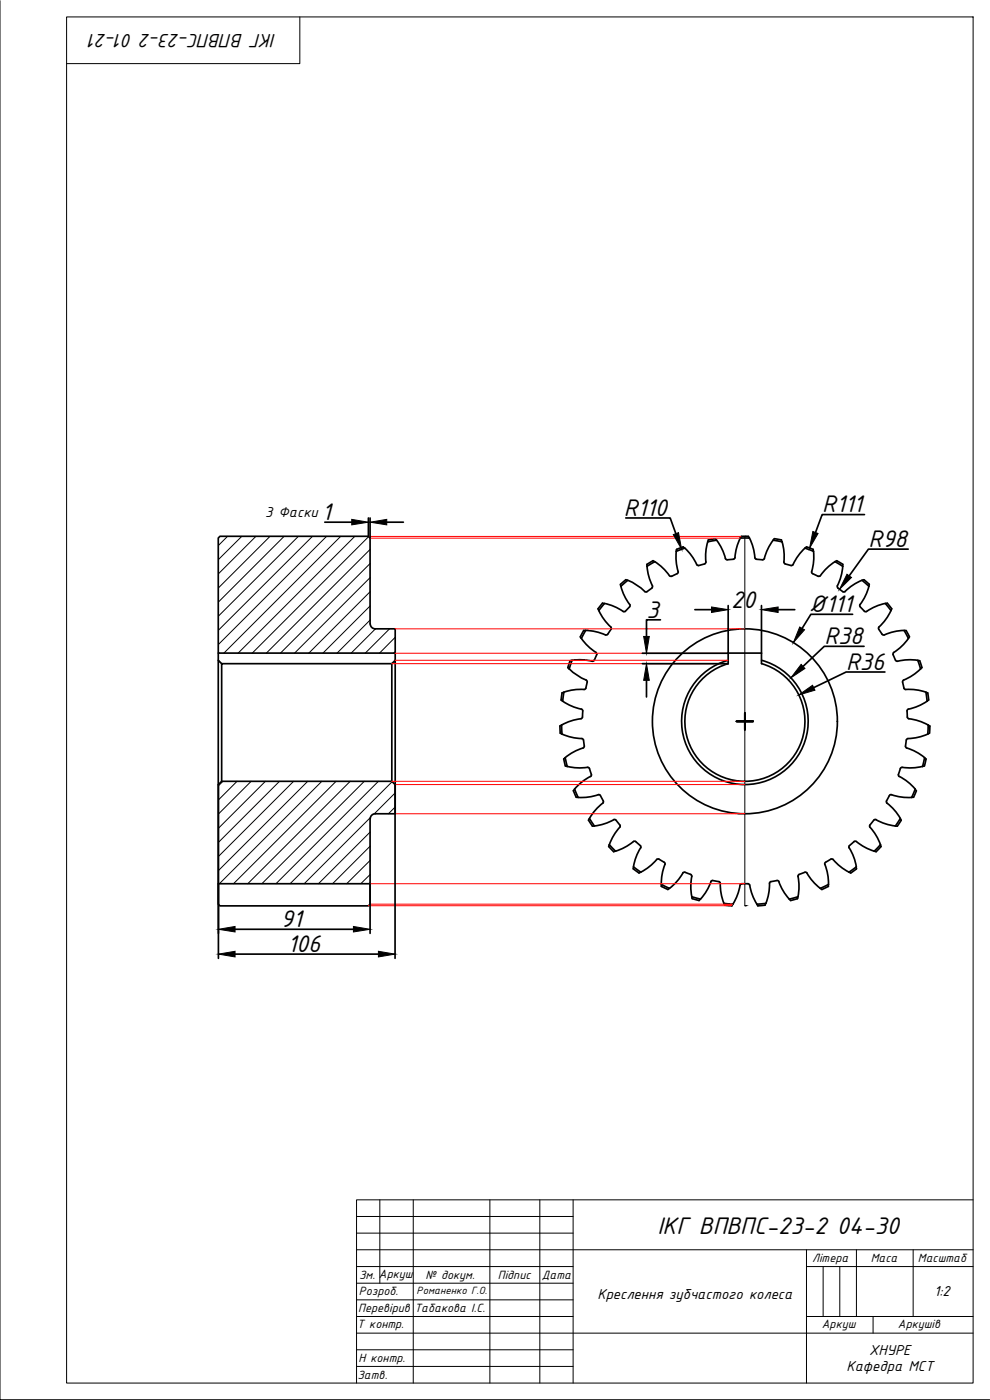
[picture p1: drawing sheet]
<svg xmlns="http://www.w3.org/2000/svg" width="297mm" height="420mm" viewBox="0 0 297 420" stroke-linecap="round" stroke-linejoin="round" font-family="sans-serif">
<!-- layer: 0 -->
<g fill="none" stroke="#000" stroke-width=".3">
<path d="M20 5.1h272v410h-272zM90 5.1v14h-70M107 365.1h65M107 370.1h65M107 375.1h185M114 360.1v25M124 360.1v55M147 360.1v55M162 360.1v55M172 360.1v55M242 375.1v40M257 375.1v20"/>
<path d="M274 375.1v20M292 360.1h-185v55M107 380.1h65M107 385.1h65M107 390.1h65M107 395.1h65M242 380.1h50M242 395.1h50M247 380.1v15M252 380.1v15M262 395.1v5M107 400.1h185"/>
<path d="M107 405.1h65M107 410.1h65"/>
</g>
<!-- layer: MD_Visible -->
<g fill="none" stroke="#000" stroke-width=".51">
<path d="M186.3 175.9a22.6 22.6 0 0 0 2.7 6l-.1 .2M186.3 175.9l2-1.8a16.3 16.3 0 0 1 5.3 3.6l.5-.1M187.8 174l-1.6 1.4 .1 .5M187.8 174l.5 .2M194.1 169.4l1.9-1.1 .4 .3-2.3 1.3zM194.1 169.9a17.5 17.5 0 0 0 1.7 6.1l-.2 .4M195.6 176.5l-1.5 1.1M196.4 168.5a17.4 17.4 0 0 1 4.6 4.4h.5M202.9 165.4a15.4 15.4 0 0 0 .6 6.1M203.5 171.5l-.3 .6-1.7 .9M205.4 164.5l-.4-.4-1.2 .5-.8 .3-.1 .6 2.5-1a16.7 16.7 0 0 1 3.8 5.1l.4 .1M212.3 162.6a17.1 17.1 0 0 0-.5 6.3l-.7 .4-1.5 .4"/>
<path d="M212.4 162.6l2.6-.5a16.5 16.5 0 0 1 2.8 5.7l.4 .2M214.6 161.7l.4 .4M214.6 161.7l-2.1 .3-.2 .6M220.1 167.8l-1.9 .2M222.1 161.5a16.7 16.7 0 0 0-1.7 6.1l-.3 .2M224.5 161l.3 .5h-2.6M224.6 161h-2.2l-.3 .5M224.9 161.5a16.7 16.7 0 0 1 1.7 6.1l.3 .2M226.9 167.8l1.9 .2M229.3 167.6l-.5 .4M232.3 161.7l-.3 .4M232.3 161.7l2.2 .3"/>
<path d="M234.4 162.1l.2 .5M234.6 162.6l-2.6-.5a15 15 0 0 0-2.7 5.5M234.6 162.6a17.1 17.1 0 0 1 .6 6.3l.4 .3M235.6 169.2l1.8 .5M241.5 164.5a16.7 16.7 0 0 0-3.7 5.1l-.4 .1M241.6 164.5l.4-.4 2 .8M241.6 164.5l2.5 1-.1-.6M244.1 165.4a16.7 16.7 0 0 1-.6 6.4l.3 .4 1.7 .8M250.5 168.6l.5-.3 1.5 .8 .4 .3-.1 .6M250.6 168.6l2.3 1.3M250.6 168.5a17.4 17.4 0 0 0-4.7 4.4h-.4M251.3 175.8l.1 .6"/>
<path d="M251.4 176.5l1.5 1.1M252.9 169.9a15.4 15.4 0 0 1-1.7 5.9M258.7 174.1a22.8 22.8 0 0 0-5.6 3.6l-.2-.1M259.2 174l-.5 .2M259.2 174l1.6 1.4-.1 .5-2-1.7M260.7 175.9a16.2 16.2 0 0 1-2.8 5.7l.2 .5M65.5 196v2.2M66.5 199.2l-1-1v37.3M111.1 187.2a1.5 1.5 0 0 0 1.5 1.5h6v7.3h-53.1v-34.5l.5-.5h44.5l.5 .5v25.7M117.6 199.2l1-1v37.3M118.6 196v2.2M171.6 198.2l-.6 .1-.4 1.2-.2 .8 .4 .4"/>
<path d="M174.4 191.6a17.1 17.1 0 0 0 4.6 4.4v.4a2.51 2.51 0 0 1-1.3 2 15.6 15.6 0 0 0-6.1-.2l-.8 2.6M175.1 189.2h.6l-1.3 2.4-.3-.5zM179.7 183.2a16.6 16.6 0 0 0 3.7 5.2l-.1 .4-1 1.6-.6 .1a15.9 15.9 0 0 0-6-1.3M181.3 181.1l-.5-.1-.8 1-.6 .7 .3 .5M181.3 181.1l-1.6 2.1M181.3 181.1a15.4 15.4 0 0 1 5.7 2.4M188.9 182.1l-1.3 1.4h-.6M218.5 196h10v3.2a18 18 0 0 1 9.6 27.7 18 18 0 0 1-29.3 0 18 18 0 0 1 9.7-27.7zM228.5 198.2a19 19 0 0 1 10.5 29.2 19 19 0 0 1-31 0 19 19 0 0 1 10.5-29.2M258.1 182.1l1.3 1.3 .6 .1M265.6 181.1l.6-.1 .8 1 .6 .7-.3 .5M265.7 181.1a15.4 15.4 0 0 0-5.7 2.4"/>
<path d="M265.7 181.1l1.6 2.1a16.6 16.6 0 0 1-3.7 5.2l.1 .4a2.62 2.62 0 0 0 1.6 1.8 15.4 15.4 0 0 1 6-1.4M268.7 198.2l.6 .3a15.4 15.4 0 0 1 6.1-.3M271.3 189.2h.6l1 1.9M271.3 189.2l1.3 2.4a17.1 17.1 0 0 1-4.6 4.4l-.1 .5 .8 1.7M272.8 191.1l-.3 .5M275.4 198.2l.5 .1 .5 1.2 .2 .8-.4 .5zM168 217.9l.1 2.1M168.3 210.1l.3-2.2 .6-.1-.4 2.6M168.4 210.1l.4 .3M168.5 217.6l-.5 .3M168.5 217.6l.1 2.7M168.8 210.4a16.6 16.6 0 0 0 5.9 2.5l.1 .4v1.9l-.5 .5"/>
<path d="M170.8 200.7a17.3 17.3 0 0 0 5.3 3.6l.1 .4-.4 1.8M174.3 215.7a15.4 15.4 0 0 0-5.8 1.9M175.8 206.5l-.3 .4a17 17 0 0 0-6.3 .8M271.2 206.5l.3 .4a17 17 0 0 1 6.3 .8M272.7 215.7a15.5 15.5 0 0 1 5.8 1.9l-.1 2.7M276.2 200.7a17.3 17.3 0 0 1-5.3 3.6l-.1 .4 .4 1.8M277.8 207.8l.6 .2 .3 2.1M277.8 207.8l.4 2.6a16.6 16.6 0 0 1-5.9 2.5l-.2 .4 .1 1.9 .5 .5M278.5 217.6l.5 .3M278.6 210.1l-.5 .3M279 217.9l-.1 2.1M66.5 234.5v-35.3h51.1v35.3"/>
<path d="M168.1 220l.5 .3M168.6 220.3a17 17 0 0 0 6.2 1.4l.2 .4 .3 1.8M170.2 230l-.6-.1-.5-2.1 .5-.4 .6 2.6a17.9 17.9 0 0 0 6.3 .3l.3 .3 .6 1.8M172 237.3l.9 2h.5M172 237.3l.4-.4 1.1 2.4M175 224.5a15.4 15.4 0 0 0-5.4 2.9M175.3 223.9l-.3 .6M177.2 233a15.4 15.4 0 0 0-4.8 3.8M177.4 232.4l-.2 .6M179.5 238.5l.6 .2 .9 1.7-.1 .6M179.5 238.5a15.4 15.4 0 0 1-6 .8M267.5 238.5a15.4 15.4 0 0 0 6 .8"/>
<path d="M267.5 238.5l-.6 .2a2.82 2.82 0 0 0-.8 2.3 15.4 15.4 0 0 1 4 4.6M269.8 233a15.4 15.4 0 0 1 4.8 3.8M270.1 230.6l-.5 1.8 .2 .6M271.7 223.9l.3 .6a15.4 15.4 0 0 1 5.4 2.9M271.9 222.1l-.2 1.8M274.9 237.3l-.3-.5-1.1 2.5M275 237.3l-.9 2h-.6M277.3 229.9l-.5 .1M277.4 229.9l.4-2.1-.4-.4-.6 2.6a17.4 17.4 0 0 1-6.3 .3l-.4 .3M278.4 220.3a17 17 0 0 1-6.2 1.4l-.2 .4M278.8 220l-.5 .3M111.1 245.7a1.5 1.5 0 0 1 1.5-1.5h6v-8.7l-1-1h-51.1l-1 1v29.7h45.5v-19.5"/>
<path d="M176.8 245.7l-.2 .5 .7 1 .5 .7h.5M176.9 245.6l1.4 2.3a15.4 15.4 0 0 0 5.9-1.9M180.9 241a15.4 15.4 0 0 0-4 4.6M182.8 253.5l-.2 .6 1.5 1.5M184.1 246l.7 .1M184.7 255.4l-.6 .2M184.8 246.1l1.2 1.5 .1 .4a17.1 17.1 0 0 0-3.3 5.5l1.9 1.9a17.1 17.1 0 0 0 5.6-3l.4 .2 1.4 1.2M192.1 253.8l.1 .6M192.2 254.4a15.4 15.4 0 0 0-2.1 5.8M197.7 257.8l-.6 .1a15.4 15.4 0 0 1-4.8 3.8M197.7 257.8l1.6 1 .3 .4a16.8 16.8 0 0 0-1.2 6.2M254.8 254.4a15.4 15.4 0 0 1 2.1 5.8"/>
<path d="M254.9 253.8l-.1 .6M254.9 253.8l1.4-1.2 .6-.1a15.8 15.8 0 0 0 5.4 3M262.2 246.1l-1.2 1.5-.1 .4a17.3 17.3 0 0 1 3.3 5.5l-1.9 1.9 .5 .2M262.8 246a15.5 15.5 0 0 0 6.4 1.9l1.2-1.7-.3-.5-1.4 2.2M262.9 246l-.7 .1M264.2 253.5l.2 .6-1.5 1.5M65.5 265.2v6.2l.5 .5h44.5l.5-.5v-6.2M190.1 260.2l2.2 1.6-.6 .2-.7-.5-1-.8zM198.4 266l2 1 .4-.4M204.9 262l.6-.2 1.8 .6 .3 .6a15.8 15.8 0 0 0 0 6.1M204.9 262a14.9 14.9 0 0 1-4.1 4.6l-2.4-1.2v.6M207.6 269.1l.1 .6"/>
<path d="M207.6 269.1l2.6 .7M207.7 269.7l2.1 .6M210.1 269.8l-.3 .5M210.2 269.8a22.7 22.7 0 0 0 3.4-5.5l2.1 .3 .4 .5a15.5 15.5 0 0 0 1.1 6M219.9 271.4l-.3 .5M219.9 271.4l-2.7-.3 .2 .6 2.2 .2M222.1 265.6a15.4 15.4 0 0 1-2.2 5.7M224.9 265.6l-.5-.4h-1.8l-.5 .4M224.9 265.6a15.4 15.4 0 0 0 2.2 5.7M227.1 271.4l.3 .5M227.1 271.4l2.7-.3-.3 .6-2.1 .2M231.3 264.6l-.4 .5a15.4 15.4 0 0 1-1.1 6"/>
<path d="M233.7 264.6a15.4 15.4 0 0 0 3.1 5.2M233.7 264.6l-.6-.3-1.8 .3M236.8 269.8l.4 .5M239.3 269.7l.1-.6-2.6 .7M239.3 269.7l-2.1 .6M246.6 267a16 16 0 0 1-4.6-5.2h-.5a2.9 2.9 0 0 0-2.1 1.2 15.4 15.4 0 0 1 0 6.1M248.5 265.4v.6M248.6 266l-2 1M248.6 265.4l-2.4 1.2M254.7 261.7a17 17 0 0 1-4.9-3.9h-.5l-1.6 1-.3 .4a16.8 16.8 0 0 1 1.2 6.2M254.7 261.8l2.2-1.6a1.37 1.37 0 0 1-.9 1.3l-.7 .5z"/>
<circle cx="223.5" cy="216.5" r="27.8"/>
</g>
<!-- layer: Layer1 -->
<path d="M0 .2v419.9h296.9" fill="none" stroke="#000" stroke-width=".3"/>
<!-- layer: MD_Hatching -->
<g fill="none" stroke="#000" stroke-width=".3">
<path d="M68.2 161l-2.7 2.7M72.5 161l-7 6.9M76.8 161l-11.3 11.2M81 161l-15.5 15.4M85.2 161l-19.7 19.7M89.5 161l-24 23.9M93.7 161l-28.2 28.1M98 161l-32.5 32.4M102.2 161l-35.1 35M106.4 161l-35 35M110.6 161l-35 35M111 164.9l-31.1 31.1"/>
<path d="M111 169.1l-26.9 26.9M111 173.4l-22.7 22.6M111 177.6l-18.4 18.4M111 181.9l-14.1 14.1M111 186.1l-9.9 9.9M112.6 188.7l-7.3 7.3M116.9 188.7l-7.3 7.3M118.5 191.3l-4.7 4.7M118.5 195.6l-.4 .4M66.9 234.5l-1.4 1.3M71.1 234.5l-5.6 5.6M75.4 234.5l-9.9 9.8"/>
<path d="M79.6 234.5l-14.1 14.1M83.9 234.5l-18.4 18.3M88.1 234.5l-22.6 22.5M92.3 234.5l-26.8 26.8M96.6 234.5l-30.8 30.7M100.8 234.5l-30.7 30.7M105.1 234.5l-30.8 30.7M109.3 234.5l-30.7 30.7M113.5 234.5l-30.7 30.7M117.6 234.6l-30.6 30.6M118.5 238l-6.2 6.3M111 245.4l-19.7 19.8"/>
<path d="M111 249.7l-15.5 15.5M111 254l-11.2 11.2M111 258.2l-7 7M118.5 242.2l-2 2M111 262.5l-2.8 2.7"/>
</g>
<!-- layer: MD_Annotation -->
<path d="M223.7 161h-.2v110.8h.2" fill="none" stroke="#000" stroke-width=".3"/>
<path d="M223.7 161h.2zM223.7 271.8h.2z" fill="#000" stroke="#000" stroke-width=".3"/>
<!-- layer: Layer1 -->
<path d="M110.5 161h111.9M111 161.5h111.1M117.5 199.2h101M118.5 198.2h100M118.5 196h100M118.5 188.7h105M117.5 234.5h106M118.5 235.5h105M118.5 244.2h105M110.5 271.8h109.1M111 271.4h108.8M111 265.2h112.5" fill="none" stroke="#f00" stroke-width=".3"/>
<g fill="none" stroke="#000" stroke-width=".51">
<path d="M97.5 156.7h8M110.5 155.4v5.6M111 155.4v6.1M116 156.7h5M187.7 155.4h13.4l1.7 4.7M259.4 154.4h-12.7l-2 5.4M272.5 164.8h-11.9l-5.8 8M192.7 199.2h25.8M198.2 186h-4.2v5M208.5 183h5M218.5 181.7v14.3h-25.8M228.5 181.7v14.3"/>
<path d="M233.5 183h5M255.8 184.4h-12.5l-2.6 4.2M259.2 194h-11.9l-6.4 6M194 204.2v5M221 216.5h5M223.5 214v5M265.5 201.7h-11.6l-9.8 4.7M65.5 235.5v52.1M118.5 235.5v52.1M70.5 278.9h35.5M111 265.2v14.9M70.5 286.3h43"/>
</g>
<g fill="#000" stroke="#000" stroke-width=".3">
<path d="M105.5 155.9l5 .8-5 .8zM111 156.7l5-.8v1.6zM202 160.4l1.6-.5 .9 4.9zM243.9 159.5l1.5 .6-2.5 4.4zM254.1 172.3l1.4 1-3.6 3.6zM193.1 191h1.7l-.8 5zM213.5 182.2l5 .8-5 .8zM228.5 183l5-.8v1.6zM239.9 188.2l1.5 .8-3.4 3.9zM240.4 199.4l1.1 1.2-4.2 2.9zM194 199.2l.8 5h-1.7zM239.6 208.6l4.2-2.9 .7 1.4z"/>
<path d="M65.5 278.9l5-.9v1.7zM106 278l5 .9-5 .8zM65.5 286.3l5-.8v1.7zM113.5 285.5l5 .8-5 .9z"/>
</g>
<g font-size="7.8">
<text x="187.2" y="154.9">R110</text>
<text x="246.7" y="153.8">R111</text>
<text x="96.6" y="156.1">1</text>
<text x="260.6" y="164.2">R98</text>
<text x="194" y="185.4">3</text>
<text x="219.4" y="182.4">20</text>
<text x="242.7" y="183.7">Ø111</text>
<text x="247.4" y="193.4">R38</text>
<text x="253.9" y="201">R36</text>
<text x="84.2" y="278.3">91</text>
<text x="86.2" y="285.7">106</text>
<text x="197.3" y="370.3">ІКГ ВПВПС-23-2 04-30</text>
</g>
<text font-size="6.2" x="82.8" y="10.3" transform="rotate(-180 82.8 10.3)">ІКГ ВПВПС-23-2 01-21</text>
<g font-size="4.7">
<text x="79.5" y="155.1">3 Фаски</text>
<text x="179.2" y="389.7">Креслення зубчастого колеса</text>
<text x="280.3" y="388.9">1:2</text>
<text x="260.8" y="406.5">ХНУРЕ</text>
<text x="254" y="411.5">Кафедра МСТ</text>
</g>
<g font-size="3.9">
<text x="107.7" y="383.7">Зм. Аркуш</text>
<text x="127.7" y="383.8">№ докум.</text>
<text x="149.4" y="383.8">Підпис</text>
<text x="162.6" y="383.8">Дата</text>
<text x="243.7" y="378.8">Літера</text>
<text x="261.2" y="378.7">Маса</text>
<text x="275.4" y="378.8">Масштаб</text>
<text x="107.7" y="388.8">Розроб.</text>
<text x="107.5" y="393.7">Перевірив</text>
<text x="124.3" y="393.8">Табакова І.С.</text>
<text x="107.2" y="398.5">Т контр.</text>
<text x="246.6" y="398.6">Аркуш</text>
<text x="269.4" y="398.7">Аркушів</text>
<text x="107.3" y="413.8">Затв.</text>
<text x="107.6" y="408.7">Н контр.</text>
</g>
<text font-size="3.4" x="125" y="388.4">Романенко Г.О.</text>
<g font-size=".3">
<text x="224.1" y="161.1">A</text>
<text x="224.1" y="271.9">A</text>
</g>
</svg>
